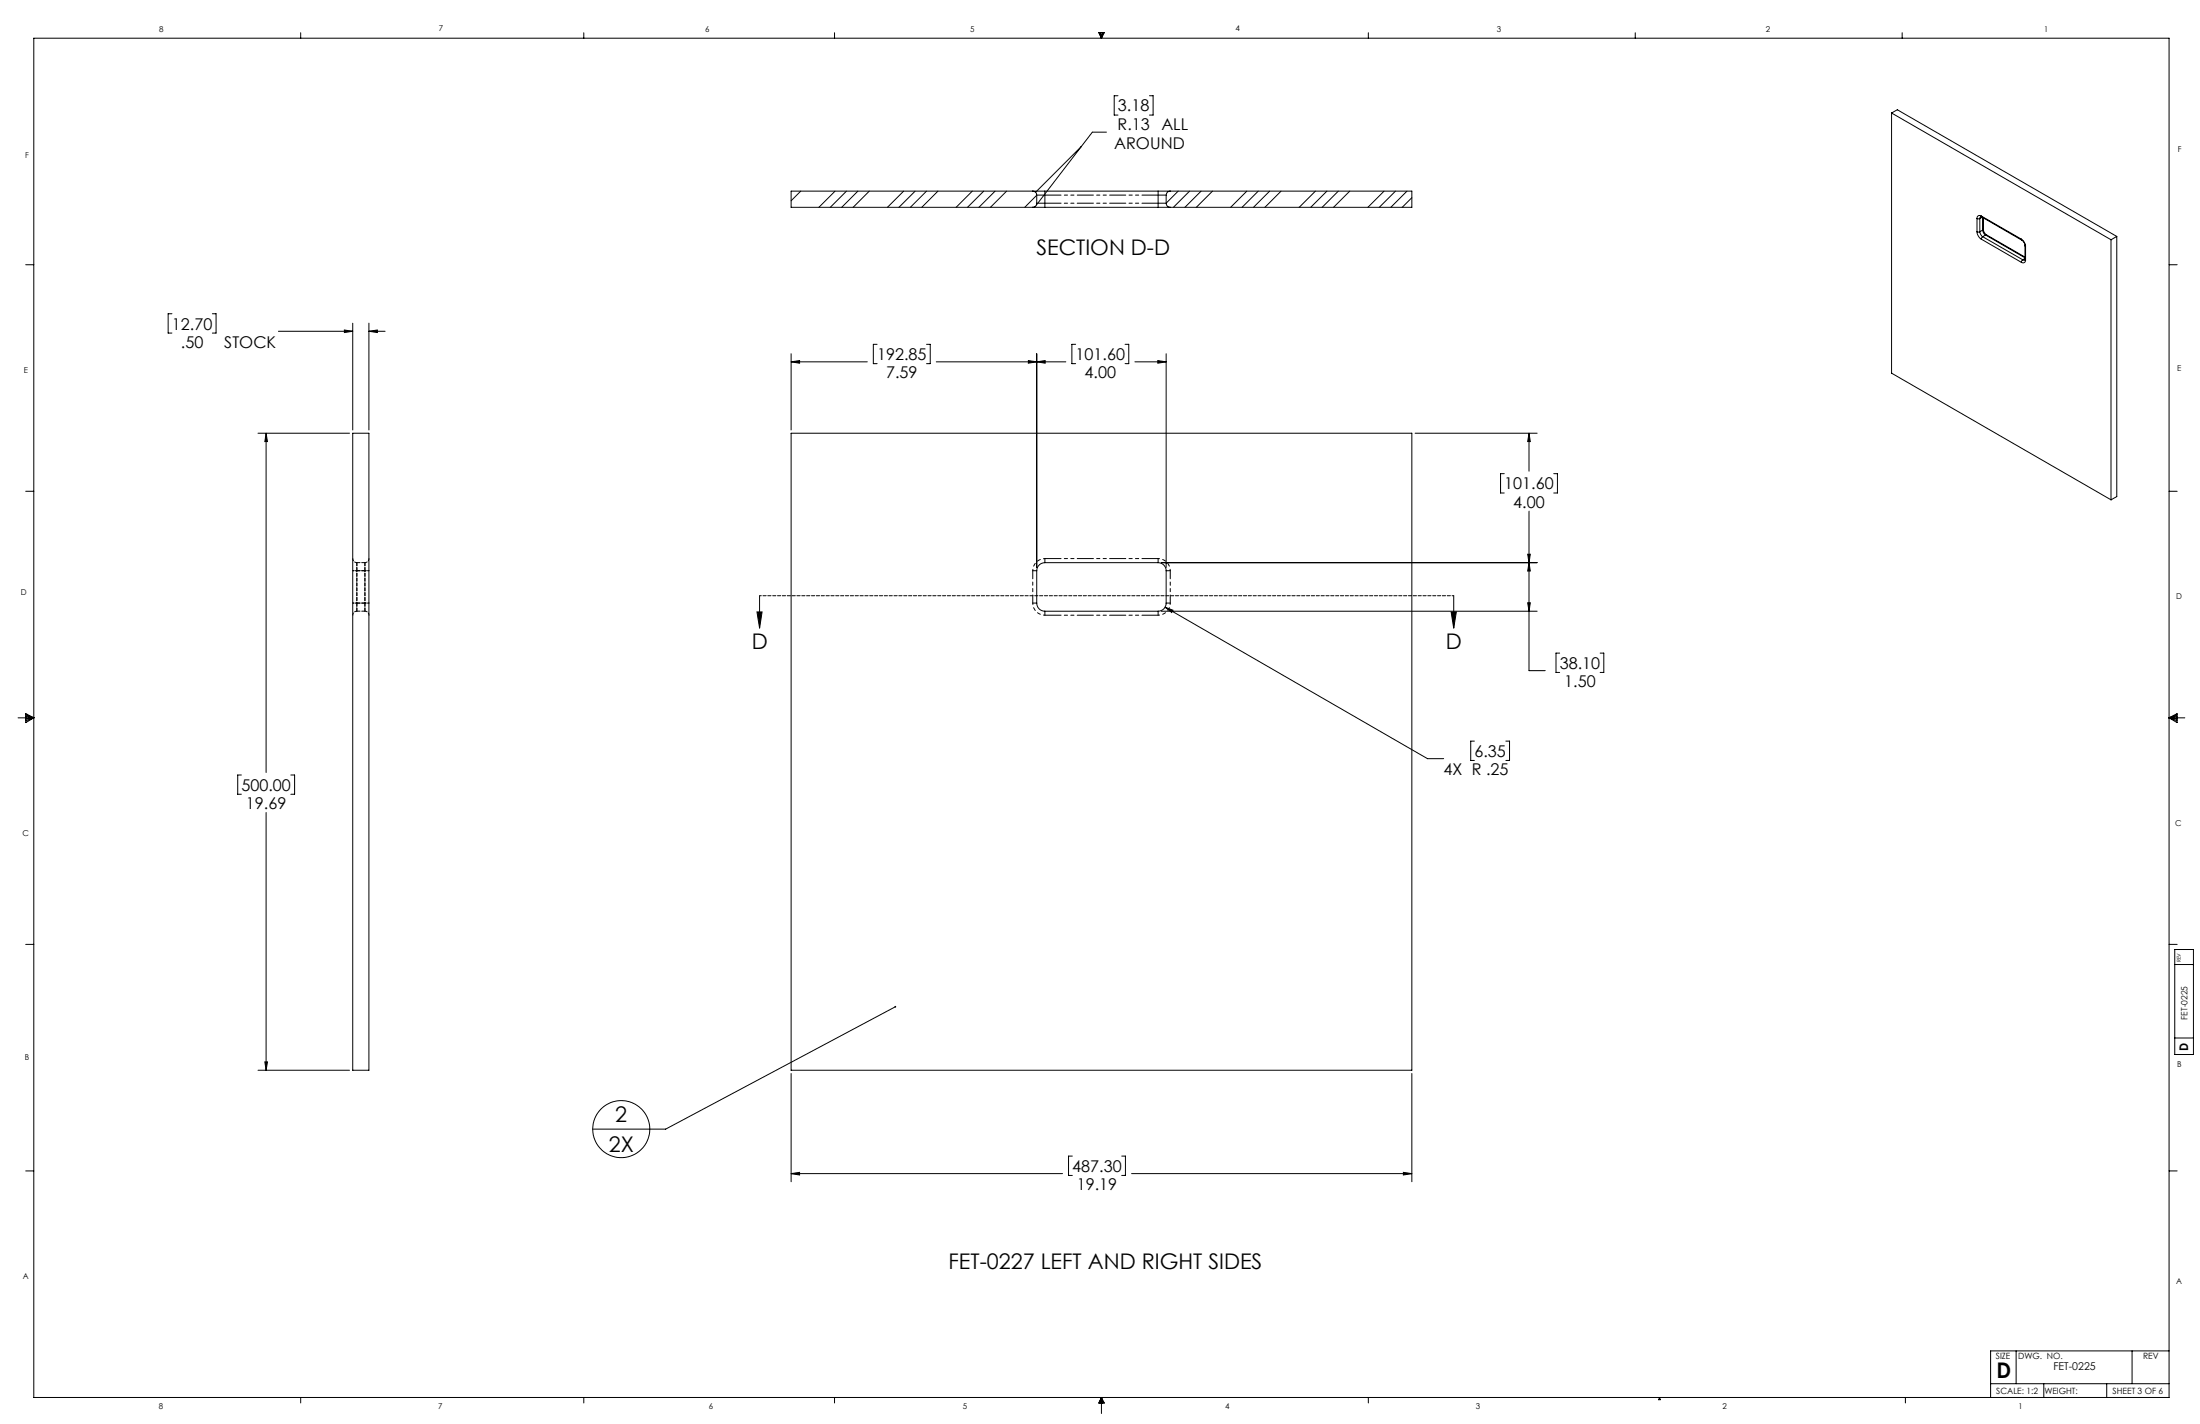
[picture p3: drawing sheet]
<svg xmlns="http://www.w3.org/2000/svg" width="864mm" height="559mm" viewBox="0 0 864 559" stroke-linecap="round" stroke-linejoin="round" font-family="sans-serif">
<g fill="none" stroke="#000" stroke-width=".39">
<path d="M13.3 15h838.2v533.4h-838.2zM118 12.8v2.2M229.2 12.8v2.2M327.6 12.8v2.2M431.3 12.8h2.2l-1.1 2.2zM431.5 12.8l.9 2.2M432 12.8l.4 2.2M432.7 12.8l-.3 2.2M433 12.8l-.6 2.2M537.1 12.8v2.2M641.9 12.8v2.2M746.7 12.8v2.2"/>
<path d="M438.9 37.6h-1.5v7.6h1.5M451.2 37.6h1.4v7.6h-1.4M424.4 57.5l-17.9 18M424.4 57.5l-17.6 23M434.3 51.9h-5.5l-4.4 5.6M742.5 44.3l2.3-1.2 86.1 49.7M742.5 44.3l86.2 49.8M742.5 44.3v102.1l86.2 49.7M314.3 75l-3.7 3.8M327.8 75l-6.3 6.4M332.3 75l-6.4 6.4M336.8 75l-6.4 6.4"/>
<path d="M341.2 75l-6.3 6.4M354.7 75l-6.3 6.4M359.2 75l-6.3 6.4M363.7 75l-6.3 6.4M368.2 75l-6.4 6.4M381.7 75l-6.4 6.4M386.2 75l-6.4 6.4M390.6 75l-6.3 6.4M395.1 75l-6.3 6.4M405.4 75a1.57 1.57 0 0 1 1.6 1.6v3.2a1.57 1.57 0 0 1-1.6 1.6M405.4 75h54M405.4 75h-94.8v6.4h94.8"/>
<path d="M407 76.6l-4.7 4.8M459.4 75a1.57 1.57 0 0 0-1.6 1.6v3.2a1.57 1.57 0 0 0 1.6 1.6M459.4 75h94.8v6.4h-94.8M462.5 75l-4.7 4.7M467 75l-6.4 6.4M471.5 75l-6.4 6.4M476 75l-6.4 6.4M489.4 75l-6.3 6.4M493.9 75l-6.3 6.4M498.4 75l-6.3 6.4M502.9 75l-6.4 6.4M516.4 75l-6.4 6.4"/>
<path d="M520.9 75l-6.4 6.4M525.4 75l-6.4 6.4M529.8 75l-6.3 6.4M543.3 75l-6.3 6.4M547.8 75l-6.4 6.4M552.3 75l-6.3 6.4M554.2 77.6l-3.8 3.8M405.4 81.4h54M776.1 90.9a3.7 3.7 0 0 0 1.6 2.9M776.1 85.8h1.1M776.1 90.9h1.1M776.1 85.8v5.1"/>
<path d="M777.2 90.9l.3 1.1 .8 .9M777.2 85.8v5.1M777.7 84.8a1.02 1.02 0 0 0-1.1-.1 1.02 1.02 0 0 0-.5 1.1M777.7 84.8l.2 .3M777.7 84.8l15.8 9M777.7 93.8l15.8 9.1M777.9 85.1h-.5l-.2 .7M777.9 85.1l15.7 9.1M778.1 85.2l-.9 .6M778.3 92.9l-.6 .9M778.3 90.3l.5 1.4 .6 .5M778.3 92.9l15.7 9.1"/>
<path d="M778.3 90.3l-1.1 .6M778.3 85.4v4.9M778.5 90l.4 1.2 .9 1M778.5 90l-.2 .3M778.5 85.5v4.5M779.4 92.2l-1.1 .7M779.4 92.2l15.5 9M779.8 92.2h-.4M779.8 92.2l15.1 8.7M793.5 93.8a3.8 3.8 0 0 1 1.6 3M793.5 93.8l.1 .4M793.6 94.2l1 1 .3 1.2"/>
<path d="M794.9 96.4l.2 .4M794.9 96.4v5.2M795.1 96.8v5.2M828.7 94.1v102M830.9 92.8l-2.2 1.3M830.9 92.8v102.1l-2.2 1.2M10.1 103.9h3.2M794 102l-.5 .9M794.9 101.6a.48 .48 0 0 1-.3 .6 .48 .48 0 0 1-.6-.2M794.9 101.6l.2 .4M794.9 101.4l-.9 .6M795.1 102a1.02 1.02 0 0 1-.5 1 1.02 1.02 0 0 1-1.1-.1"/>
<path d="M851.5 103.9h3.1M67.5 123.1h-1.5v7.6h1.5M83.4 123.1h1.4v7.6h-1.4M109.3 130h29.2M135.2 129.5l3.3 .5-3.3 .5zM138.5 126.8v41.9M144.8 130l3.3-.5v1zM144.8 126.8v41.9M144.8 130h6.4M310.6 138.8v29.9M344.3 135.1h-1.5v7.6h1.5M363.7 135.1h1.5v7.6h-1.5"/>
<path d="M407 138.8v83.9M422.2 135.1h-1.4v7.6h1.4M441.6 135.1h1.5v7.6h-1.5M457.8 138.8v83.9M310.6 142l3.3-.5v1zM310.6 142h29.9M367.5 142h50.9M403.7 141.5l3.3 .5-3.3 .5zM407 142l3.3-.5v1zM445.5 142h12.3M454.5 141.5l3.3 .5-3.3 .5zM101.3 170h35.9"/>
<path d="M104.5 170v133.1M104.5 170l.5 3.3h-1zM138.5 170h6.3v250h-6.3zM310.6 170h243.6v250h-243.6zM555.5 170h47.9M600.2 170l.5 3.3h-1zM600.2 170v14.9M10.1 192.8h3.2M590.5 185.9h-1.5v7.6h1.5M609.9 185.9h1.5v7.6h-1.5M851.5 192.8h3.1M599.7 217.5h1l-.5 3.3z"/>
<path d="M600.2 200.6v62.6h6.4M298.2 233.8v12.7M407.9 221.7l1-.6 1.2-.3h44.5a3.1 3.1 0 0 1 3.2 3.2v12.7a3.1 3.1 0 0 1-3.2 3.2h-44.5a3.2 3.2 0 0 1-3.1-3.2v-12.7l.2-1.3zM455.9 220.8h147.5M455.9 239.9h147.5M457.3 238.3l3.1 1.2-.4 .8zM457.3 238.3l103.1 59.4h6.3M570.7 233.8v12.7M599.7 236.5h1l-.5 3.4zM600.2 220.8l.5 3.3h-1zM297.1 240.1h2.1l-1 6.4zM569.6 240.1h2.1l-1 6.4z"/>
<path d="M612.2 256.3h-1.4v7.6h1.4M628.1 256.3h1.5v7.6h-1.5M7.1 281.7h6.2M10.1 280l3.2 1.7-3.2 1.9zM10.1 280.5l3.2 1.2M10.1 281.1l3.2 .6M13.3 281.7l-3.2 1.2M13.3 281.7l-3.2 .5M578.8 290.8h-1.5v7.6h1.5M591.1 290.8h1.5v7.6h-1.5M851.5 281.7h6.1M851.5 281.7l3.1 .5"/>
<path d="M851.5 281.7l3.1 1.2M851.5 281.7l3.1-1.7v3.6zM854.6 281.1l-3.1 .6M854.6 280.5l-3.1 1.2M94.8 304.1h-1.5v7.6h1.5M104.5 318.8v101.2M114.2 304.1h1.4v7.6h-1.4M10.1 370.6h3.2M851.5 370.6h3.1M853.7 372.6h7.3v41.2h-7.3zM853.7 378.5h7.3M351.5 395.1l-90.2 48h-28.6"/>
<path d="M101.3 420h35.9M104 416.7h1l-.5 3.3zM853.7 407.3h7.3M310.6 421.3v42.4M554.2 421.3v42.4M10.1 459.5h3.2M420.9 453.7h-1.4v7.6h1.4M440.3 453.7h1.5v7.6h-1.5M851.5 459.5h3.1M310.6 460.6l3.3-.5v1zM310.6 460.6h106.5M444.2 460.6h110"/>
<path d="M550.9 460.1l3.3 .5-3.3 .5zM791.4 530.1v12.9M836.9 530.1v12.9M851.5 530.1h-70.1v18.3M118 548.4v2.1M229.2 548.4v2.1M327.6 548.4v2.1M432.4 548.4v6.3M432.4 548.4l1.1 2.2h-2.2zM432.4 548.4l.6 2.2M432.4 548.4l-.9 2.2M432.4 548.4l-.4 2.2"/>
<path d="M432.4 548.4l.3 2.2M537.1 548.4v2.1M651.4 548.4l.4 .9h-.7zM748 548.4v2.1M781.4 543h70.1M802.3 543v5.4M827 543v5.4"/>
<circle cx="243.9" cy="443.1" r="11.2"/>
</g>
<path d="M570.7 233.8h-272.5" fill="none" stroke="#000" stroke-width=".39" stroke-dasharray="1.3 .6" stroke-dashoffset=".6"/>
<g fill="#000">
<path d="M351.2 394.9h.6a.33 .33 0 0 1-.4 .5 .33 .33 0 0 1-.2-.5z"/>
<path d="M310.6 142l3.3-.5v1zM403.7 141.5l3.3 .5-3.3 .5zM454.5 141.5l3.3 .5-3.3 .5zM407 142l3.3-.5v1zM457.3 238.3l2.7 2 .4-.8zM599.7 217.5h1l-.5 3.3zM600.2 170l.5 3.3h-1zM599.7 236.5h1l-.5 3.4zM600.2 220.8l.5 3.3h-1zM550.9 460.1l3.3 .5-3.3 .5zM310.6 460.6l3.3-.5v1zM104 416.7h1l-.5 3.3zM104.5 170l.5 3.3h-1zM135.2 129.5l3.3 .5-3.3 .5zM144.8 130l3.3-.5v1z"/>
<path d="M569.6 240.1h2.1l-1 6.4zM297.1 240.1h2.1l-1 6.4z"/>
</g>
<g fill="none" stroke="#000" stroke-width=".39" stroke-dasharray="6.3 1.3 1.3 1.3 1.3 1.3">
<path d="M407 79.7h3.2M410.2 75v1.6M410.2 76.6h-3.2M410.2 76.6v3.1M410.2 79.7v1.6M410.2 79.7h44.4M454.6 75v1.6M454.6 79.7h3.2M454.6 79.7v-3.1M454.6 79.7v1.6M454.6 76.6h-44.4M457.8 76.6h-3.2"/>
<path d="M410.2 219.2h44.4M410.2 219.2v1.6M454.6 219.2v1.6M407 236.7h-1.6M407 224h-1.6M410.2 239.8v1.6M454.6 239.8v1.6M459.4 236.7h-1.6M459.4 224h-1.6M454.6 241.4h-44.4"/>
</g>
<path d="M405.4 236.7v-12.7M459.4 224v12.7" fill="none" stroke="#000" stroke-width=".39" stroke-dasharray="6.3 1.3 1.3 1.3 1.3 1.3" stroke-dashoffset="3.2"/>
<path d="M454.6 219.2a4.8 4.8 0 0 1 4.8 4.8M405.4 224a4.8 4.8 0 0 1 4.8-4.8M459.4 236.7a4.8 4.8 0 0 1-4.8 4.7M410.2 241.4a4.8 4.8 0 0 1-4.8-4.7" fill="none" stroke="#000" stroke-width=".39" stroke-dasharray="6.3 1.3 1.3 1.3 1.3 1.3" stroke-dashoffset="5.8"/>
<path d="M138.5 224h1.6M138.5 236.7h1.6M140.1 236.7h-1.6M140.1 224h-1.6M143.2 224h1.6M143.2 236.7h1.6M144.8 236.7h-1.6M144.8 224h-1.6" fill="none" stroke="#000" stroke-width=".39" stroke-dasharray="1.3 .6" stroke-dashoffset=".8"/>
<g fill="none" stroke="#000" stroke-width=".39" stroke-dasharray="1.3 .6">
<path d="M140.1 224v-3.2M140.1 239.8v-3.1M140.1 224h3.1M140.1 239.8h3.1M140.1 236.7v3.1M140.1 220.8v3.2M140.1 236.7h3.1M143.2 220.8v3.2M143.2 236.7v3.1M143.2 220.8h-3.1M143.2 236.7h-3.1M143.2 239.8v-3.1"/>
<path d="M143.2 224v-3.2M143.2 224h-3.1"/>
</g>
<path d="M144.8 219.2a1.59 1.59 0 0 1-1.6 1.6M140.1 220.8a1.59 1.59 0 0 1-1.6-1.6M143.2 239.8a1.59 1.59 0 0 1 1.6 1.6M138.5 241.4a1.59 1.59 0 0 1 1.6-1.6" fill="none" stroke="#000" stroke-width=".39" stroke-dasharray="1.3 .6" stroke-dashoffset=".3"/>
<path d="M140.1 236.7v-12.7M140.1 224v12.7M143.2 224v12.7M143.2 236.7v-12.7" fill="none" stroke="#000" stroke-width=".39" stroke-dasharray="1.3 .6" stroke-dashoffset="-1"/>
<g font-size="8.5">
<text x="406.8" y="100.2">SECTION D-D</text>
<text x="295.1" y="254.8">D</text>
<text x="567.6" y="254.8">D</text>
<text x="241.5" y="440.4">2</text>
<text x="239" y="451.9">2X</text>
<text x="372.3" y="498">FET-0227 LEFT AND RIGHT SIDES</text>
<text x="783.7" y="540.7">D</text>
</g>
<g font-size="6.4">
<text x="438.9" y="43.8">3.18</text>
<text x="438.7" y="50.9">R.13</text>
<text x="455.9" y="50.8">ALL</text>
<text x="437.3" y="58.5">AROUND</text>
<text x="67.5" y="129.3">12.70</text>
<text x="71" y="136.4">.50</text>
<text x="88" y="136.4">STOCK</text>
<text x="344.3" y="141.3">192.85</text>
<text x="422.2" y="141.3">101.60</text>
<text x="347.8" y="148.4">7.59</text>
<text x="425.8" y="148.4">4.00</text>
<text x="590.5" y="192">101.60</text>
<text x="594" y="199.2">4.00</text>
<text x="612.3" y="262.5">38.10</text>
<text x="614" y="269.6">1.50</text>
<text x="578.8" y="297">6.35</text>
<text x="566.7" y="304.1">4X R .25</text>
<text x="94.8" y="310.3">500.00</text>
<text x="96.5" y="317.4">19.69</text>
<text x="420.9" y="459.9">487.30</text>
<text x="422.7" y="467">19.19</text>
</g>
<text font-size="4.7" x="859" y="412.4" transform="rotate(-90 859 412.4)">D</text>
<text font-size="4.2" x="806.1" y="537.5">FET-0225</text>
<g font-size="3.4">
<text x="858.7" y="400.1" transform="rotate(-90 858.7 400.1)">FET-0225</text>
<text x="783.5" y="533.3">SIZE</text>
<text x="792.3" y="533.3">DWG. NO.</text>
<text x="841.3" y="533.4">REV</text>
<text x="783.6" y="546.8">SCALE: 1:2</text>
<text x="802.5" y="546.9">WEIGHT:</text>
<text x="829.3" y="546.8">SHEET 3 OF 6</text>
</g>
<g font-size="3.2">
<text x="62.5" y="12.4">8</text>
<text x="172.3" y="12.3">7</text>
<text x="276.8" y="12.4">6</text>
<text x="380.9" y="12.4">5</text>
<text x="485" y="12.3">4</text>
<text x="587.5" y="12.4">3</text>
<text x="693.2" y="12.4">2</text>
<text x="802.4" y="12.4">1</text>
<text x="854.9" y="59.8">F</text>
<text x="9.9" y="62">F</text>
<text x="9.3" y="146.5">E</text>
<text x="854.7" y="145.5">E</text>
<text x="8.2" y="233.6">D</text>
<text x="854.3" y="234.9">D</text>
<text x="8.9" y="328.1">C</text>
<text x="853.9" y="324.1">C</text>
<text x="9.7" y="415.8">B</text>
<text x="854.6" y="418.6">B</text>
<text x="9" y="502">A</text>
<text x="854.3" y="503.9">A</text>
<text x="62.3" y="552.9">8</text>
<text x="172" y="552.9">7</text>
<text x="278.3" y="552.9">6</text>
<text x="377.9" y="552.8">5</text>
<text x="481" y="552.8">4</text>
<text x="579.3" y="552.8">3</text>
<text x="676.2" y="552.9">2</text>
<text x="792.4" y="552.8">1</text>
</g>
<text font-size="2" x="856" y="377.7" transform="rotate(-90 856 377.7)">REV</text>
</svg>
